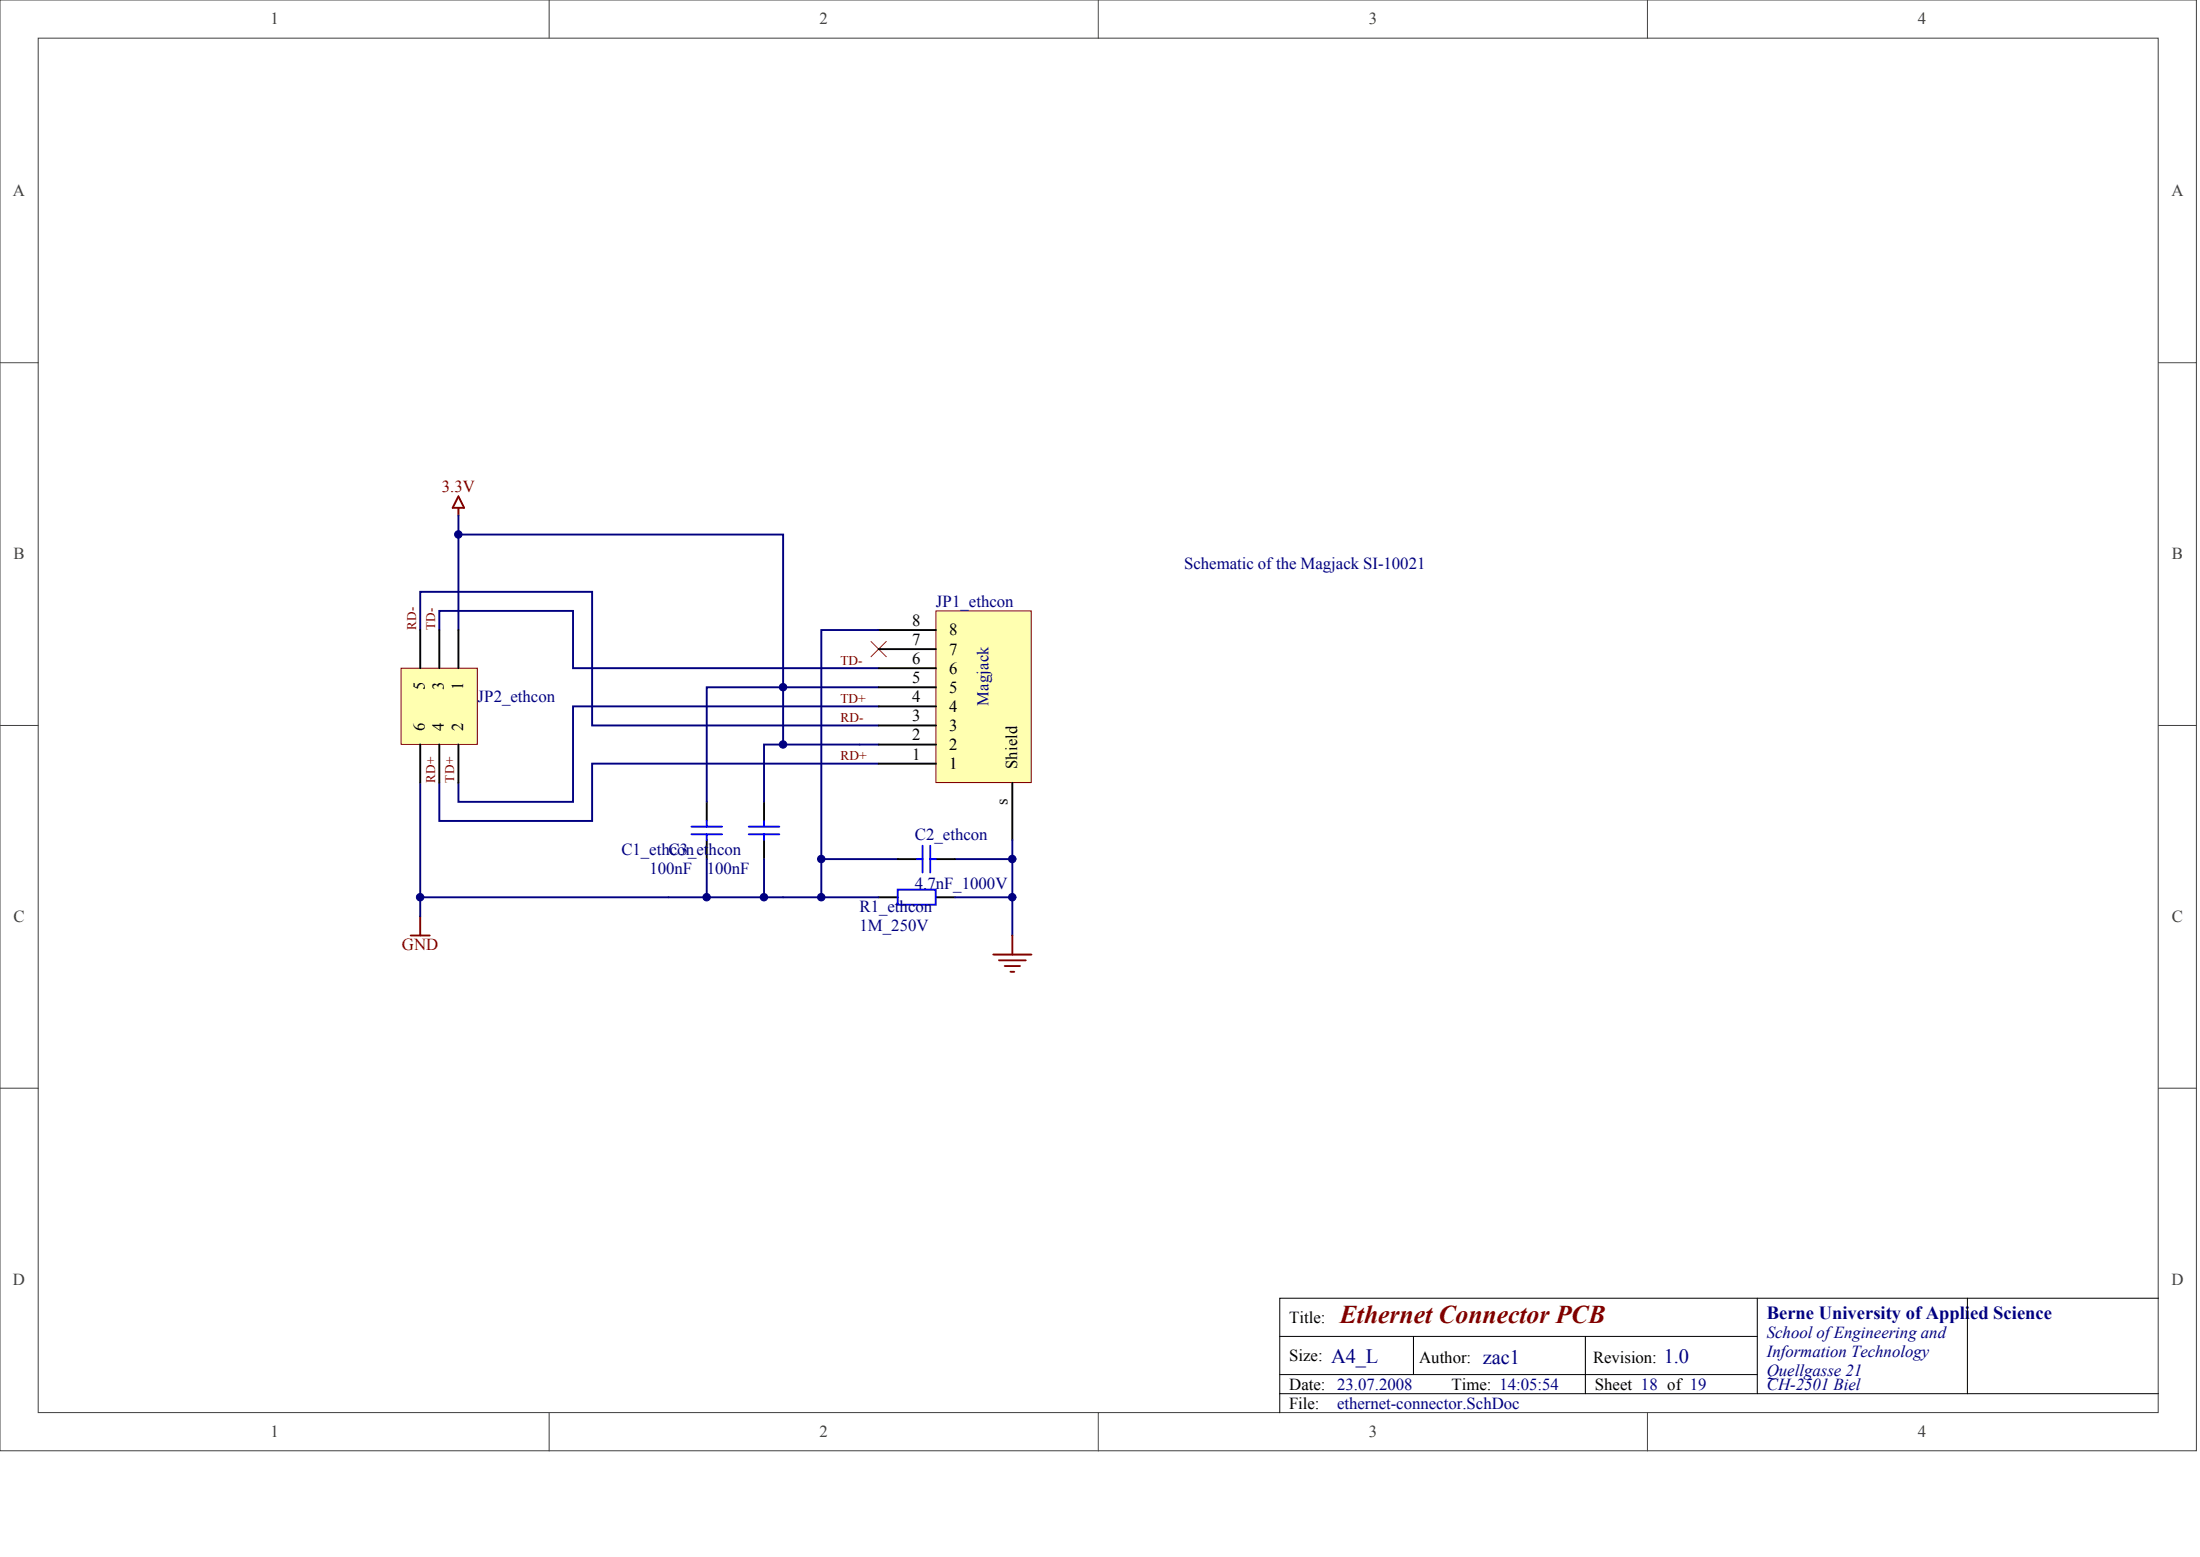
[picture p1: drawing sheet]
<svg xmlns="http://www.w3.org/2000/svg" width="840mm" height="594mm" viewBox="0 0 840 594" stroke-linecap="round" stroke-linejoin="round" font-family="sans-serif">
<g fill="#fff" stroke="#404040" stroke-width=".38">
<path d="M0 0h838.2v553.5h-838.2z"/>
<path d="M14.6 14.6h809.1v524.4h-809.1z"/>
</g>
<path d="M209.6 0v14.6M419.2 0v14.6M628.7 0v14.6M0 138.4h14.6M823.7 138.4h14.6M0 276.8h14.6M823.7 276.8h14.6M0 415.2h14.6M823.7 415.2h14.6M209.6 539.1v14.5M419.2 539.1v14.5M628.7 539.1v14.5" fill="none" stroke="#404040" stroke-width=".38"/>
<path d="M670.6 495.3v36.5M750.8 495.3h-262.4v43.8M823.7 495.3h-72.9v36.5M488.4 509.9h182.2M539.4 509.9v14.6M605 509.9v21.9M488.4 531.8h335.3M488.4 524.5h182.2" fill="none" stroke="#000" stroke-width=".38"/>
<path d="M175 189.4l2.1 4.4h-4.3zM175 193.8v2.9M156.7 356.9h7.3M160.4 349.7v7.2" fill="none" stroke="#800000" stroke-width=".73"/>
<path d="M175 196.7v43.7M175 204h123.9v58.2h36.4M160.4 240.4v-14.6h65.6v51h109.3M167.7 240.4v-7.3h51v21.9h116.6M335.3 269.5h-116.6v36.4h-43.7v-7.2M160.4 298.7v51M298.9 284.1h-7.3v21.8M335.3 284.1h-36.4v-21.9h-29.2v43.7M335.3 291.4h-109.3v21.8h-58.3v-14.5M269.7 327.8v14.6M291.6 327.8v14.6M160.4 342.4h138.5" fill="none" stroke="#000080" stroke-width=".73"/>
<path d="M332.4 244.8l5.8 5.8M338.2 244.8l-5.8 5.8" fill="none" stroke="#f00" stroke-width=".38"/>
<path d="M269.7 305.9v7.3M291.6 305.9v7.3M269.7 320.5v7.3M291.6 320.5v7.3" fill="none" stroke="#000" stroke-width=".73"/>
<path d="M263.9 315.4h11.6M263.9 318.3h11.6M269.7 313.2v2.2M269.7 318.3v2.2M285.8 315.4h11.6M285.8 318.3h11.6M291.6 313.2v2.2M291.6 318.3v2.2" fill="none" stroke="#00f" stroke-width=".73"/>
<path d="M153.1 255h29.1v29h-29.1z" fill="#ffffb0" stroke="#800000" stroke-width=".38"/>
<path d="M160.4 240.4v14.6M167.7 240.4v14.6M175 240.4v14.6M160.4 284.1v14.6M167.7 284.1v14.6M175 284.1v14.6" fill="none" stroke="#000" stroke-width=".73"/>
<path d="M357.2 233.1h36.4v65.5h-36.4z" fill="#ffffb0" stroke="#800000" stroke-width=".38"/>
<g fill="none" stroke="#000" stroke-width=".73">
<path d="M335.3 240.4h21.9M335.3 247.7h21.9M335.3 255h21.9M335.3 262.2h21.9M335.3 269.5h21.9M335.3 276.8h21.9M335.3 291.4h21.9M335.3 284.1h21.9M386.4 298.7v21.8M342.6 327.8h7.3M357.2 327.8h7.3M335.3 342.4h7.3"/>
<path d="M357.2 342.4h7.3"/>
</g>
<path d="M335.3 240.4h-21.8v102h-14.6M313.5 327.8h29.1M364.5 327.8h21.9M386.4 320.5v36.4M313.5 342.4h21.8M364.5 342.4h21.9" fill="none" stroke="#000080" stroke-width=".73"/>
<path d="M342.6 339.5h14.5v5.7h-14.5zM349.9 327.8h2.2M352.1 322.7v10.2M355 327.8h2.2M355 322.7v10.2" fill="none" stroke="#00f" stroke-width=".73"/>
<path d="M386.4 356.9v7.3M379.1 364.2h14.5M381.2 366.4h10.3M383.4 368.6h5.9M385.6 370.8h1.5" fill="none" stroke="#800000" stroke-width=".73"/>
<g fill="#000080" stroke="#000080" stroke-width=".38">
<circle cx="160.3" cy="342.3" r="1.42"/>
<circle cx="174.9" cy="203.9" r="1.42"/>
<circle cx="269.7" cy="342.3" r="1.42"/>
<circle cx="291.6" cy="342.3" r="1.42"/>
<circle cx="298.8" cy="284.1" r="1.42"/>
<circle cx="298.8" cy="262.2" r="1.42"/>
<circle cx="313.4" cy="342.3" r="1.42"/>
<circle cx="313.4" cy="327.8" r="1.42"/>
<circle cx="386.3" cy="342.3" r="1.42"/>
<circle cx="386.3" cy="327.8" r="1.42"/>
</g>
<text font-size="9.8" fill="#800000" x="511.4" y="504.6">Ethernet Connector PCB</text>
<g font-size="7.8" fill="#000080">
<text x="508.1" y="519.9">A4_L</text>
<text x="565.9" y="520.5">zac1</text>
<text x="634.9" y="519.9">1.0</text>
</g>
<text font-size="7.1" fill="#000080" x="674.3" y="503.1">Berne University of Applied Science</text>
<g font-size="6.4" fill="#404040">
<text x="103.2" y="9.3">1</text>
<text x="312.8" y="9.3">2</text>
<text x="522.4" y="9.3">3</text>
<text x="732" y="9.3">4</text>
<text x="5" y="74.9">A</text>
<text x="828.7" y="74.9">A</text>
<text x="5.2" y="213.3">B</text>
<text x="828.9" y="213.3">B</text>
<text x="5.2" y="351.7">C</text>
<text x="828.9" y="351.7">C</text>
<text x="5" y="490.1">D</text>
<text x="828.7" y="490.1">D</text>
<text x="103.2" y="548.4">1</text>
<text x="312.8" y="548.4">2</text>
<text x="522.4" y="548.4">3</text>
<text x="732" y="548.4">4</text>
</g>
<g font-size="6.4" fill="#800000">
<text x="168.6" y="187.8">3.3V</text>
<text x="153.4" y="362.6">GND</text>
</g>
<g font-size="6.4" fill="#000080">
<text x="452" y="217">Schematic of the Magjack SI-10021</text>
<text x="357.2" y="231.5">JP1_ethcon</text>
<text x="182.2" y="267.9">JP2_ethcon</text>
<text x="349.2" y="320.4">C2_ethcon</text>
<text x="237.1" y="326.2">C1_ethcon</text>
<text x="255.1" y="326.2">C3_ethcon</text>
<text x="247.8" y="333.5">100nF</text>
<text x="269.7" y="333.5">100nF</text>
<text x="349.2" y="339.3">4.7nF_1000V</text>
<text x="328" y="348.1">R1_ethcon</text>
<text x="328" y="355.4">1M_250V</text>
<text x="674.3" y="510.5">School of Engineering and</text>
<text x="674.3" y="517.8">Information Technology</text>
<text x="674.3" y="525.1">Quellgasse 21</text>
<text x="674.3" y="530.2">CH-2501 Biel</text>
<text x="510.3" y="537.5">ethernet-connector.SchDoc</text>
</g>
<g font-size="6.4">
<text x="348.2" y="238.8">8</text>
<text x="362.3" y="242.5">8</text>
<text x="348.2" y="246.1">7</text>
<text x="362.3" y="249.7">7</text>
<text x="348.2" y="253.4">6</text>
<text x="362.3" y="257">6</text>
<text x="348.2" y="260.7">5</text>
<text x="348.2" y="267.9">4</text>
<text x="362.3" y="264.3">5</text>
<text x="348.2" y="275.2">3</text>
<text x="362.3" y="271.6">4</text>
<text x="362.3" y="278.9">3</text>
<text x="348.2" y="282.5">2</text>
<text x="362.3" y="286.2">2</text>
<text x="348.2" y="289.8">1</text>
<text x="362.3" y="293.4">1</text>
<text x="492.1" y="504.7">Title:</text>
<text x="492.1" y="519.3">Size:</text>
<text x="541.6" y="520">Author:</text>
<text x="608" y="520">Revision:</text>
<text x="492.1" y="530.2">Date: 23.07.2008</text>
<text x="554" y="530.2">Time: 14:05:54</text>
<text x="608.7" y="530.2">Sheet 18 of 19</text>
<text x="492.1" y="537.5">File:</text>
</g>
<g font-size="6.3">
<text x="162.2" y="263.3" transform="rotate(-90 162.2 263.3)">5</text>
<text x="169.4" y="263.3" transform="rotate(-90 169.4 263.3)">3</text>
<text x="176.7" y="263.3" transform="rotate(-90 176.7 263.3)">1</text>
<text x="162.2" y="279" transform="rotate(-90 162.2 279)">6</text>
<text x="169.4" y="279" transform="rotate(-90 169.4 279)">4</text>
<text x="176.7" y="279" transform="rotate(-90 176.7 279)">2</text>
<text x="388.1" y="293.6" transform="rotate(-90 388.1 293.6)">Shield</text>
<text x="384.5" y="307" transform="rotate(-90 384.5 307)">s</text>
</g>
<text font-size="6.3" fill="#000080" x="377.2" y="269.5" transform="rotate(-90 377.2 269.5)">Magjack</text>
<g font-size="5.1" fill="#800000">
<text x="320.7" y="253.7">TD-</text>
<text x="320.7" y="268.2">TD+</text>
<text x="320.7" y="275.5">RD-</text>
<text x="320.7" y="290.1">RD+</text>
</g>
<g font-size="5" fill="#800000">
<text x="158.8" y="240.4" transform="rotate(-90 158.8 240.4)">RD-</text>
<text x="166.1" y="240.4" transform="rotate(-90 166.1 240.4)">TD-</text>
<text x="166.1" y="298.7" transform="rotate(-90 166.1 298.7)">RD+</text>
<text x="173.4" y="298.7" transform="rotate(-90 173.4 298.7)">TD+</text>
</g>
</svg>
